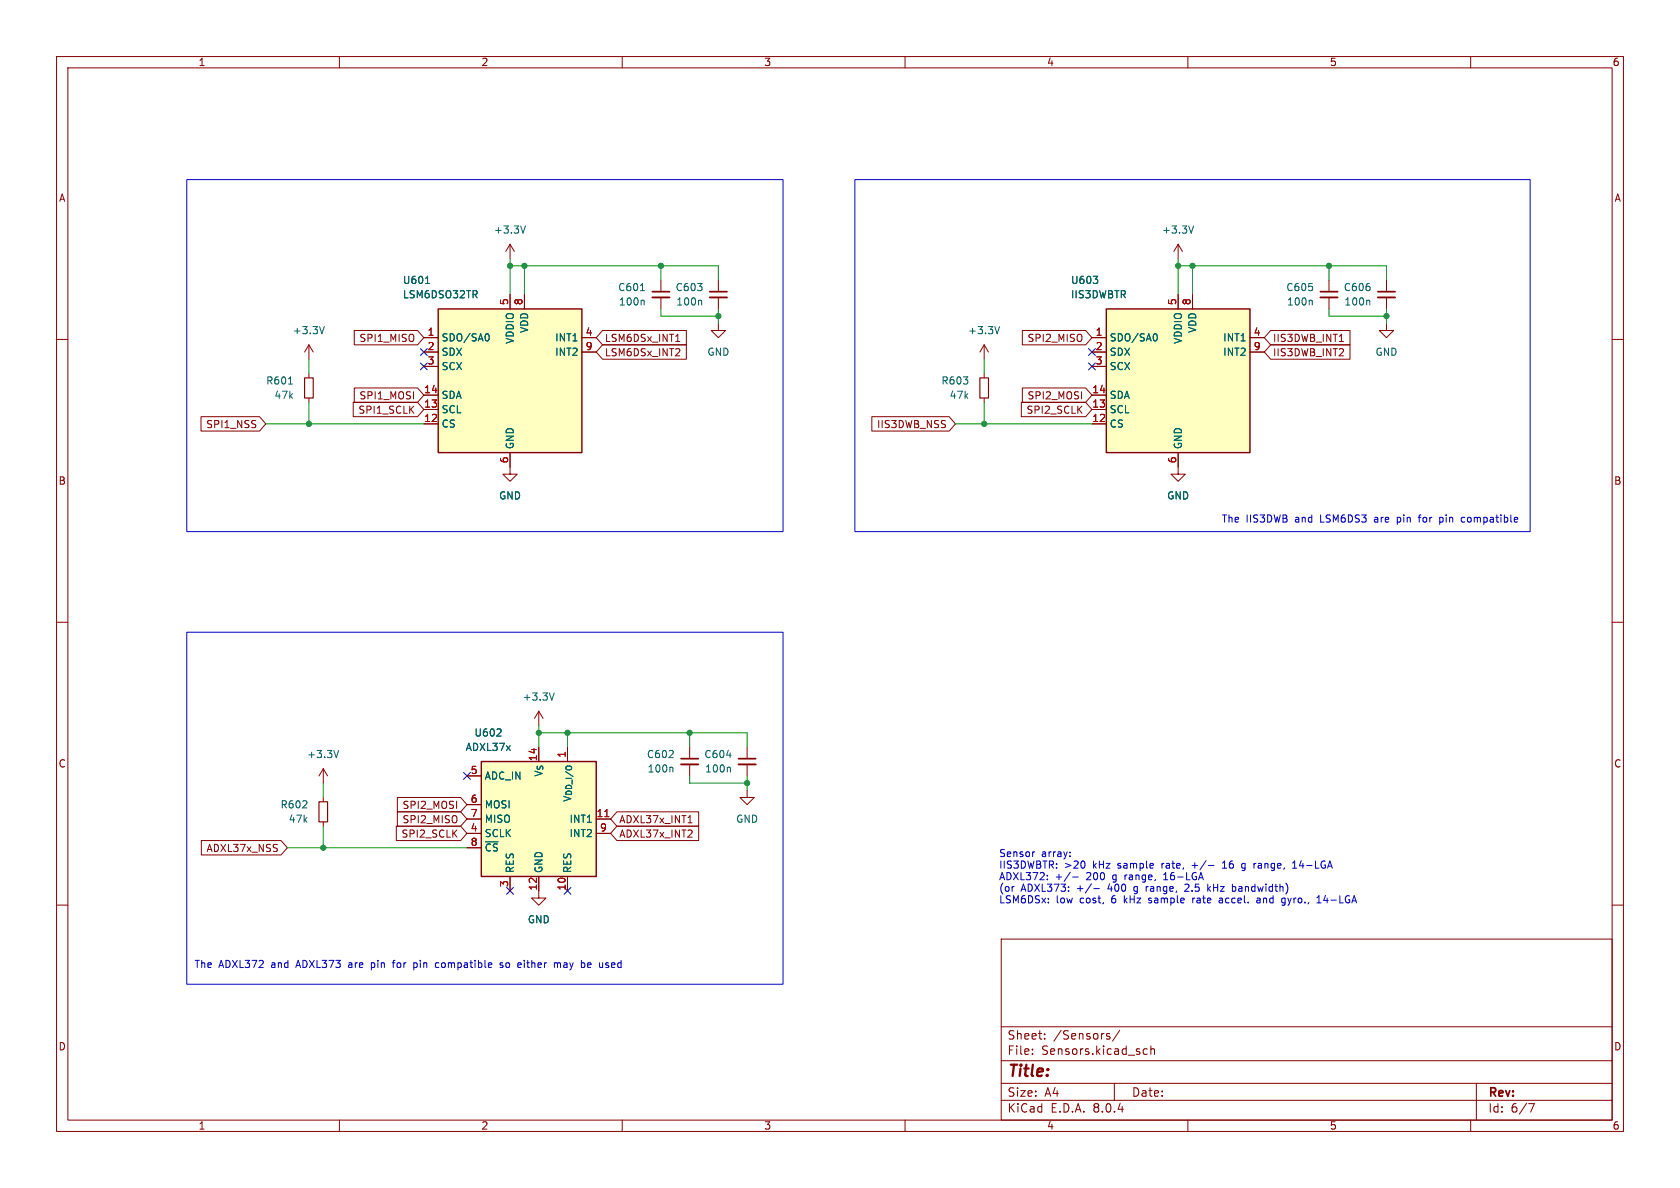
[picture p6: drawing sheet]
(kicad_sch
 (version 20231120)
 (generator "eeschema")
 (generator_version "8.0")
 (paper "A4")
 (lib_symbols
  (symbol "Device:C_Small"
   (pin_numbers hide)
   (pin_names
    (offset 0.254) hide) (exclude_from_sim no) (in_bom yes) (on_board yes)
   (property "Reference" "C" (at 0.254 1.778 0) (effects (font (size 1.27 1.27)) (justify left)))
   (property "Value" "C_Small" (at 0.254 -2.032 0) (effects (font (size 1.27 1.27)) (justify left)))
   (property "Footprint" "" (at 0 0 0) (effects (font (size 1.27 1.27)) (hide yes)))
   (property "Datasheet" "~" (at 0 0 0) (effects (font (size 1.27 1.27)) (hide yes)))
   (property "Description" "Unpolarized capacitor, small symbol" (at 0 0 0) (effects (font (size 1.27 1.27)) (hide yes)))
   (symbol "C_Small_0_1"
    (polyline (pts (xy -1.524 -0.508) (xy 1.524 -0.508)) (stroke (width 0.3302) (type default)) (fill (type none)))
    (polyline (pts (xy -1.524 0.508) (xy 1.524 0.508)) (stroke (width 0.3048) (type default)) (fill (type none))))
   (symbol "C_Small_1_1"
    (pin passive line (at 0 2.54 270) (length 2.032) (name "~" (effects (font (size 1.27 1.27)))) (number "1" (effects (font (size 1.27 1.27)))))
    (pin passive line (at 0 -2.54 90) (length 2.032) (name "~" (effects (font (size 1.27 1.27)))) (number "2" (effects (font (size 1.27 1.27)))))))
  (symbol "Device:R_Small"
   (pin_numbers hide)
   (pin_names
    (offset 0.254) hide) (exclude_from_sim no) (in_bom yes) (on_board yes)
   (property "Reference" "R" (at 0.762 0.508 0) (effects (font (size 1.27 1.27)) (justify left)))
   (property "Value" "R_Small" (at 0.762 -1.016 0) (effects (font (size 1.27 1.27)) (justify left)))
   (property "Footprint" "" (at 0 0 0) (effects (font (size 1.27 1.27)) (hide yes)))
   (property "Datasheet" "~" (at 0 0 0) (effects (font (size 1.27 1.27)) (hide yes)))
   (property "Description" "Resistor, small symbol" (at 0 0 0) (effects (font (size 1.27 1.27)) (hide yes)))
   (symbol "R_Small_0_1"
    (rectangle (start -0.762 1.778) (end 0.762 -1.778) (stroke (width 0.2032) (type default)) (fill (type none))))
   (symbol "R_Small_1_1"
    (pin passive line (at 0 2.54 270) (length 0.762) (name "~" (effects (font (size 1.27 1.27)))) (number "1" (effects (font (size 1.27 1.27)))))
    (pin passive line (at 0 -2.54 90) (length 0.762) (name "~" (effects (font (size 1.27 1.27)))) (number "2" (effects (font (size 1.27 1.27)))))))
  (symbol "Sensor_Motion:ADXL363" (exclude_from_sim no) (in_bom yes) (on_board yes)
   (property "Reference" "U" (at -8.89 11.43 0) (effects (font (size 1.27 1.27))))
   (property "Value" "ADXL363" (at 6.35 11.43 0) (effects (font (size 1.27 1.27)) (justify left)))
   (property "Footprint" "Sensor_Motion:Analog_LGA-16_3.25x3mm_P0.5mm_LayoutBorder3x5y" (at 0 -24.13 0) (effects (font (size 1.27 1.27)) (hide yes)))
   (property "Datasheet" "https://www.analog.com/media/en/technical-documentation/data-sheets/ADXL363.pdf" (at 0 -26.67 0) (effects (font (size 1.27 1.27)) (hide yes)))
   (property "Description" "Micropower 3-Axis Accelerometer, Thermometer, 2/4/8g range, SPI, LGA-16" (at 0 0 0) (effects (font (size 1.27 1.27)) (hide yes)))
   (symbol "ADXL363_0_1"
    (rectangle (start -10.16 10.16) (end 10.16 -10.16) (stroke (width 0.254) (type default)) (fill (type background))))
   (symbol "ADXL363_1_1"
    (pin power_in line (at 5.08 12.7 270) (length 2.54) (name "V_{DD_I/O}" (effects (font (size 1.27 1.27)))) (number "1" (effects (font (size 1.27 1.27)))))
    (pin passive line (at 5.08 -12.7 90) (length 2.54) (name "RES" (effects (font (size 1.27 1.27)))) (number "10" (effects (font (size 1.27 1.27)))))
    (pin output line (at 12.7 0 180) (length 2.54) (name "INT1" (effects (font (size 1.27 1.27)))) (number "11" (effects (font (size 1.27 1.27)))))
    (pin power_in line (at 0 -12.7 90) (length 2.54) (name "GND" (effects (font (size 1.27 1.27)))) (number "12" (effects (font (size 1.27 1.27)))))
    (pin passive line (at 0 -12.7 90) (length 2.54) hide (name "GND" (effects (font (size 1.27 1.27)))) (number "13" (effects (font (size 1.27 1.27)))))
    (pin power_in line (at 0 12.7 270) (length 2.54) (name "V_{S}" (effects (font (size 1.27 1.27)))) (number "14" (effects (font (size 1.27 1.27)))))
    (pin passive line (at 0 -12.7 90) (length 2.54) hide (name "GND" (effects (font (size 1.27 1.27)))) (number "16" (effects (font (size 1.27 1.27)))))
    (pin passive line (at -5.08 -12.7 90) (length 2.54) (name "RES" (effects (font (size 1.27 1.27)))) (number "3" (effects (font (size 1.27 1.27)))))
    (pin input line (at -12.7 -2.54 0) (length 2.54) (name "SCLK" (effects (font (size 1.27 1.27)))) (number "4" (effects (font (size 1.27 1.27)))))
    (pin input line (at -12.7 7.62 0) (length 2.54) (name "ADC_IN" (effects (font (size 1.27 1.27)))) (number "5" (effects (font (size 1.27 1.27)))))
    (pin input line (at -12.7 2.54 0) (length 2.54) (name "MOSI" (effects (font (size 1.27 1.27)))) (number "6" (effects (font (size 1.27 1.27)))))
    (pin output line (at -12.7 0 0) (length 2.54) (name "MISO" (effects (font (size 1.27 1.27)))) (number "7" (effects (font (size 1.27 1.27)))))
    (pin input line (at -12.7 -5.08 0) (length 2.54) (name "~{CS}" (effects (font (size 1.27 1.27)))) (number "8" (effects (font (size 1.27 1.27)))))
    (pin output line (at 12.7 -2.54 180) (length 2.54) (name "INT2" (effects (font (size 1.27 1.27)))) (number "9" (effects (font (size 1.27 1.27)))))))
  (symbol "Sensor_Motion:LSM6DS3" (exclude_from_sim no) (in_bom yes) (on_board yes)
   (property "Reference" "U" (at -11.43 15.24 0) (effects (font (size 1.27 1.27)) (justify left)))
   (property "Value" "LSM6DS3" (at -11.43 12.7 0) (effects (font (size 1.27 1.27)) (justify left bottom)))
   (property "Footprint" "Package_LGA:LGA-14_3x2.5mm_P0.5mm_LayoutBorder3x4y" (at -10.16 -17.78 0) (effects (font (size 1.27 1.27)) (justify left) (hide yes)))
   (property "Datasheet" "https://www.st.com/resource/en/datasheet/lsm6ds3tr-c.pdf" (at 2.54 -16.51 0) (effects (font (size 1.27 1.27)) (hide yes)))
   (property "Description" "I2C/SPI, iNEMO inertial module: always-on 3D accelerometer and 3D gyroscope" (at 0 0 0) (effects (font (size 1.27 1.27)) (hide yes)))
   (symbol "LSM6DS3_0_1"
    (rectangle (start -12.7 12.7) (end 12.7 -12.7) (stroke (width 0.254) (type default)) (fill (type background))))
   (symbol "LSM6DS3_1_1"
    (pin bidirectional line (at -15.24 7.62 0) (length 2.54) (name "SDO/SA0" (effects (font (size 1.27 1.27)))) (number "1" (effects (font (size 1.27 1.27)))))
    (pin no_connect line (at 12.7 -5.08 180) (length 3.81) hide (name "NC" (effects (font (size 1.27 1.27)))) (number "10" (effects (font (size 1.27 1.27)))))
    (pin no_connect line (at 12.7 -2.54 180) (length 3.81) hide (name "NC" (effects (font (size 1.27 1.27)))) (number "11" (effects (font (size 1.27 1.27)))))
    (pin input line (at -15.24 -7.62 0) (length 2.54) (name "CS" (effects (font (size 1.27 1.27)))) (number "12" (effects (font (size 1.27 1.27)))))
    (pin input line (at -15.24 -5.08 0) (length 2.54) (name "SCL" (effects (font (size 1.27 1.27)))) (number "13" (effects (font (size 1.27 1.27)))))
    (pin bidirectional line (at -15.24 -2.54 0) (length 2.54) (name "SDA" (effects (font (size 1.27 1.27)))) (number "14" (effects (font (size 1.27 1.27)))))
    (pin bidirectional line (at -15.24 5.08 0) (length 2.54) (name "SDX" (effects (font (size 1.27 1.27)))) (number "2" (effects (font (size 1.27 1.27)))))
    (pin input line (at -15.24 2.54 0) (length 2.54) (name "SCX" (effects (font (size 1.27 1.27)))) (number "3" (effects (font (size 1.27 1.27)))))
    (pin output line (at 15.24 7.62 180) (length 2.54) (name "INT1" (effects (font (size 1.27 1.27)))) (number "4" (effects (font (size 1.27 1.27)))))
    (pin power_in line (at 0 15.24 270) (length 2.54) (name "VDDIO" (effects (font (size 1.27 1.27)))) (number "5" (effects (font (size 1.27 1.27)))))
    (pin power_in line (at 0 -15.24 90) (length 2.54) (name "GND" (effects (font (size 1.27 1.27)))) (number "6" (effects (font (size 1.27 1.27)))))
    (pin passive line (at 0 -15.24 90) (length 2.54) hide (name "GND" (effects (font (size 1.27 1.27)))) (number "7" (effects (font (size 1.27 1.27)))))
    (pin power_in line (at 2.54 15.24 270) (length 2.54) (name "VDD" (effects (font (size 1.27 1.27)))) (number "8" (effects (font (size 1.27 1.27)))))
    (pin output line (at 15.24 5.08 180) (length 2.54) (name "INT2" (effects (font (size 1.27 1.27)))) (number "9" (effects (font (size 1.27 1.27)))))))
  (symbol "power:+3.3V"
   (power)
   (pin_names
    (offset 0)) (exclude_from_sim no) (in_bom yes) (on_board yes)
   (property "Reference" "#PWR" (at 0 -3.81 0) (effects (font (size 1.27 1.27)) (hide yes)))
   (property "Value" "+3.3V" (at 0 3.556 0) (effects (font (size 1.27 1.27))))
   (property "Footprint" "" (at 0 0 0) (effects (font (size 1.27 1.27)) (hide yes)))
   (property "Datasheet" "" (at 0 0 0) (effects (font (size 1.27 1.27)) (hide yes)))
   (property "Description" "Power symbol creates a global label with name \"+3.3V\"" (at 0 0 0) (effects (font (size 1.27 1.27)) (hide yes)))
   (symbol "+3.3V_0_1"
    (polyline (pts (xy -0.762 1.27) (xy 0 2.54)) (stroke (width 0) (type default)) (fill (type none)))
    (polyline (pts (xy 0 0) (xy 0 2.54)) (stroke (width 0) (type default)) (fill (type none)))
    (polyline (pts (xy 0 2.54) (xy 0.762 1.27)) (stroke (width 0) (type default)) (fill (type none))))
   (symbol "+3.3V_1_1"
    (pin power_in line (at 0 0 90) (length 0) hide (name "+3.3V" (effects (font (size 1.27 1.27)))) (number "1" (effects (font (size 1.27 1.27)))))))
  (symbol "power:GND"
   (power)
   (pin_names
    (offset 0)) (exclude_from_sim no) (in_bom yes) (on_board yes)
   (property "Reference" "#PWR" (at 0 -6.35 0) (effects (font (size 1.27 1.27)) (hide yes)))
   (property "Value" "GND" (at 0 -3.81 0) (effects (font (size 1.27 1.27))))
   (property "Footprint" "" (at 0 0 0) (effects (font (size 1.27 1.27)) (hide yes)))
   (property "Datasheet" "" (at 0 0 0) (effects (font (size 1.27 1.27)) (hide yes)))
   (property "Description" "Power symbol creates a global label with name \"GND\" , ground" (at 0 0 0) (effects (font (size 1.27 1.27)) (hide yes)))
   (symbol "GND_0_1"
    (polyline (pts (xy 0 0) (xy 0 -1.27) (xy 1.27 -1.27) (xy 0 -2.54) (xy -1.27 -1.27) (xy 0 -1.27)) (stroke (width 0) (type default)) (fill (type none))))
   (symbol "GND_1_1"
    (pin power_in line (at 0 0 270) (length 0) hide (name "GND" (effects (font (size 1.27 1.27)))) (number "1" (effects (font (size 1.27 1.27))))))))
 (junction
  (at 95.25 129.54)
  (diameter 0)
  (color 0 0 0 0))
 (junction
  (at 121.92 129.54)
  (diameter 0)
  (color 0 0 0 0))
 (junction
  (at 54.61 74.93)
  (diameter 0)
  (color 0 0 0 0))
 (junction
  (at 100.33 129.54)
  (diameter 0)
  (color 0 0 0 0))
 (junction
  (at 127 55.88)
  (diameter 0)
  (color 0 0 0 0))
 (junction
  (at 173.99 74.93)
  (diameter 0)
  (color 0 0 0 0))
 (junction
  (at 116.84 46.99)
  (diameter 0)
  (color 0 0 0 0))
 (junction
  (at 245.11 55.88)
  (diameter 0)
  (color 0 0 0 0))
 (junction
  (at 132.08 138.43)
  (diameter 0)
  (color 0 0 0 0))
 (junction
  (at 57.15 149.86)
  (diameter 0)
  (color 0 0 0 0))
 (junction
  (at 208.28 46.99)
  (diameter 0)
  (color 0 0 0 0))
 (junction
  (at 234.95 46.99)
  (diameter 0)
  (color 0 0 0 0))
 (junction
  (at 90.17 46.99)
  (diameter 0)
  (color 0 0 0 0))
 (junction
  (at 210.82 46.99)
  (diameter 0)
  (color 0 0 0 0))
 (junction
  (at 92.71 46.99)
  (diameter 0)
  (color 0 0 0 0))
 (no_connect
  (at 74.93 62.23))
 (no_connect
  (at 193.04 64.77))
 (no_connect
  (at 74.93 64.77))
 (no_connect
  (at 82.55 137.16))
 (no_connect
  (at 193.04 62.23))
 (no_connect
  (at 100.33 157.48))
 (no_connect
  (at 90.17 157.48))
 (wire
  (pts (xy 208.28 45.72) (xy 208.28 46.99))
  (stroke (width 0) (type default)))
 (wire
  (pts (xy 95.25 129.54) (xy 100.33 129.54))
  (stroke (width 0) (type default)))
 (wire
  (pts (xy 95.25 128.27) (xy 95.25 129.54))
  (stroke (width 0) (type default)))
 (wire
  (pts (xy 116.84 54.61) (xy 116.84 55.88))
  (stroke (width 0) (type default)))
 (wire
  (pts (xy 121.92 129.54) (xy 121.92 132.08))
  (stroke (width 0) (type default)))
 (wire
  (pts (xy 100.33 129.54) (xy 100.33 132.08))
  (stroke (width 0) (type default)))
 (wire
  (pts (xy 132.08 138.43) (xy 132.08 139.7))
  (stroke (width 0) (type default)))
 (wire
  (pts (xy 54.61 71.12) (xy 54.61 74.93))
  (stroke (width 0) (type default)))
 (wire
  (pts (xy 132.08 137.16) (xy 132.08 138.43))
  (stroke (width 0) (type default)))
 (wire
  (pts (xy 234.95 46.99) (xy 245.11 46.99))
  (stroke (width 0) (type default)))
 (wire
  (pts (xy 121.92 137.16) (xy 121.92 138.43))
  (stroke (width 0) (type default)))
 (wire
  (pts (xy 127 54.61) (xy 127 55.88))
  (stroke (width 0) (type default)))
 (wire
  (pts (xy 121.92 129.54) (xy 132.08 129.54))
  (stroke (width 0) (type default)))
 (wire
  (pts (xy 208.28 46.99) (xy 208.28 52.07))
  (stroke (width 0) (type default)))
 (wire
  (pts (xy 50.8 149.86) (xy 57.15 149.86))
  (stroke (width 0) (type default)))
 (wire
  (pts (xy 210.82 46.99) (xy 208.28 46.99))
  (stroke (width 0) (type default)))
 (wire
  (pts (xy 116.84 55.88) (xy 127 55.88))
  (stroke (width 0) (type default)))
 (wire
  (pts (xy 210.82 52.07) (xy 210.82 46.99))
  (stroke (width 0) (type default)))
 (wire
  (pts (xy 116.84 46.99) (xy 127 46.99))
  (stroke (width 0) (type default)))
 (wire
  (pts (xy 90.17 45.72) (xy 90.17 46.99))
  (stroke (width 0) (type default)))
 (wire
  (pts (xy 127 46.99) (xy 127 49.53))
  (stroke (width 0) (type default)))
 (wire
  (pts (xy 57.15 146.05) (xy 57.15 149.86))
  (stroke (width 0) (type default)))
 (wire
  (pts (xy 95.25 129.54) (xy 95.25 132.08))
  (stroke (width 0) (type default)))
 (wire
  (pts (xy 46.99 74.93) (xy 54.61 74.93))
  (stroke (width 0) (type default)))
 (wire
  (pts (xy 54.61 74.93) (xy 74.93 74.93))
  (stroke (width 0) (type default)))
 (wire
  (pts (xy 210.82 46.99) (xy 234.95 46.99))
  (stroke (width 0) (type default)))
 (wire
  (pts (xy 127 55.88) (xy 127 57.15))
  (stroke (width 0) (type default)))
 (wire
  (pts (xy 54.61 63.5) (xy 54.61 66.04))
  (stroke (width 0) (type default)))
 (wire
  (pts (xy 92.71 52.07) (xy 92.71 46.99))
  (stroke (width 0) (type default)))
 (wire
  (pts (xy 132.08 129.54) (xy 132.08 132.08))
  (stroke (width 0) (type default)))
 (wire
  (pts (xy 57.15 149.86) (xy 82.55 149.86))
  (stroke (width 0) (type default)))
 (wire
  (pts (xy 173.99 63.5) (xy 173.99 66.04))
  (stroke (width 0) (type default)))
 (wire
  (pts (xy 245.11 54.61) (xy 245.11 55.88))
  (stroke (width 0) (type default)))
 (wire
  (pts (xy 234.95 46.99) (xy 234.95 49.53))
  (stroke (width 0) (type default)))
 (wire
  (pts (xy 234.95 55.88) (xy 245.11 55.88))
  (stroke (width 0) (type default)))
 (wire
  (pts (xy 90.17 46.99) (xy 90.17 52.07))
  (stroke (width 0) (type default)))
 (wire
  (pts (xy 168.91 74.93) (xy 173.99 74.93))
  (stroke (width 0) (type default)))
 (wire
  (pts (xy 245.11 55.88) (xy 245.11 57.15))
  (stroke (width 0) (type default)))
 (wire
  (pts (xy 245.11 46.99) (xy 245.11 49.53))
  (stroke (width 0) (type default)))
 (wire
  (pts (xy 173.99 71.12) (xy 173.99 74.93))
  (stroke (width 0) (type default)))
 (wire
  (pts (xy 100.33 129.54) (xy 121.92 129.54))
  (stroke (width 0) (type default)))
 (wire
  (pts (xy 173.99 74.93) (xy 193.04 74.93))
  (stroke (width 0) (type default)))
 (wire
  (pts (xy 121.92 138.43) (xy 132.08 138.43))
  (stroke (width 0) (type default)))
 (wire
  (pts (xy 234.95 54.61) (xy 234.95 55.88))
  (stroke (width 0) (type default)))
 (wire
  (pts (xy 92.71 46.99) (xy 90.17 46.99))
  (stroke (width 0) (type default)))
 (wire
  (pts (xy 92.71 46.99) (xy 116.84 46.99))
  (stroke (width 0) (type default)))
 (wire
  (pts (xy 57.15 138.43) (xy 57.15 140.97))
  (stroke (width 0) (type default)))
 (wire
  (pts (xy 116.84 46.99) (xy 116.84 49.53))
  (stroke (width 0) (type default)))
 (rectangle
  (start 151.13 31.75)
  (end 270.51 93.98)
  (stroke (width 0) (type default))
  (fill (type none)))
 (rectangle
  (start 33.02 111.76)
  (end 138.43 173.99)
  (stroke (width 0) (type default))
  (fill (type none)))
 (rectangle
  (start 33.02 31.75)
  (end 138.43 93.98)
  (stroke (width 0) (type default))
  (fill (type none)))
 (text "The IIS3DWB and LSM6DS3 are pin for pin compatible"
  (exclude_from_sim no)
  (at 215.9 92.71 0)
  (effects (font (size 1.27 1.27)) (justify left bottom)))
 (text "The ADXL372 and ADXL373 are pin for pin compatible so either may be used"
  (exclude_from_sim no)
  (at 34.29 171.45 0)
  (effects (font (size 1.27 1.27)) (justify left bottom)))
 (text "Sensor array:\nIIS3DWBTR: >20 kHz sample rate, +/- 16 g range, 14-LGA\nADXL372: +/- 200 g range, 16-LGA\n(or ADXL373: +/- 400 g range, 2.5 kHz bandwidth)\nLSM6DSx: low cost, 6 kHz sample rate accel. and gyro., 14-LGA"
  (exclude_from_sim no)
  (at 176.53 160.02 0)
  (effects (font (size 1.27 1.27)) (justify left bottom)))
 (global_label "SPI2_MISO"
  (shape input)
  (at 193.04 59.69 180)
  (fields_autoplaced yes)
  (effects (font (size 1.27 1.27)) (justify right))
  (property "Intersheetrefs" "${INTERSHEET_REFS}" (at 180.1972 59.69 0) (effects (font (size 1.27 1.27)) (justify right) (hide yes))))
 (global_label "SPI2_MOSI"
  (shape input)
  (at 82.55 142.24 180)
  (fields_autoplaced yes)
  (effects (font (size 1.27 1.27)) (justify right))
  (property "Intersheetrefs" "${INTERSHEET_REFS}" (at 69.7072 142.24 0) (effects (font (size 1.27 1.27)) (justify right) (hide yes))))
 (global_label "SPI2_SCLK"
  (shape input)
  (at 193.04 72.39 180)
  (fields_autoplaced yes)
  (effects (font (size 1.27 1.27)) (justify right))
  (property "Intersheetrefs" "${INTERSHEET_REFS}" (at 180.0158 72.39 0) (effects (font (size 1.27 1.27)) (justify right) (hide yes))))
 (global_label "IIS3DWB_NSS"
  (shape input)
  (at 168.91 74.93 180)
  (fields_autoplaced yes)
  (effects (font (size 1.27 1.27)) (justify right))
  (property "Intersheetrefs" "${INTERSHEET_REFS}" (at 153.5877 74.93 0) (effects (font (size 1.27 1.27)) (justify right) (hide yes))))
 (global_label "SPI1_SCLK"
  (shape input)
  (at 74.93 72.39 180)
  (fields_autoplaced yes)
  (effects (font (size 1.27 1.27)) (justify right))
  (property "Intersheetrefs" "${INTERSHEET_REFS}" (at 61.9058 72.39 0) (effects (font (size 1.27 1.27)) (justify right) (hide yes))))
 (global_label "ADXL37x_INT2"
  (shape input)
  (at 107.95 147.32 0)
  (fields_autoplaced yes)
  (effects (font (size 1.27 1.27)) (justify left))
  (property "Intersheetrefs" "${INTERSHEET_REFS}" (at 124.0585 147.32 0) (effects (font (size 1.27 1.27)) (justify left) (hide yes))))
 (global_label "SPI1_MISO"
  (shape input)
  (at 74.93 59.69 180)
  (fields_autoplaced yes)
  (effects (font (size 1.27 1.27)) (justify right))
  (property "Intersheetrefs" "${INTERSHEET_REFS}" (at 62.0872 59.69 0) (effects (font (size 1.27 1.27)) (justify right) (hide yes))))
 (global_label "SPI2_MOSI"
  (shape input)
  (at 193.04 69.85 180)
  (fields_autoplaced yes)
  (effects (font (size 1.27 1.27)) (justify right))
  (property "Intersheetrefs" "${INTERSHEET_REFS}" (at 180.1972 69.85 0) (effects (font (size 1.27 1.27)) (justify right) (hide yes))))
 (global_label "LSM6DSx_INT1"
  (shape input)
  (at 105.41 59.69 0)
  (fields_autoplaced yes)
  (effects (font (size 1.27 1.27)) (justify left))
  (property "Intersheetrefs" "${INTERSHEET_REFS}" (at 121.8813 59.69 0) (effects (font (size 1.27 1.27)) (justify left) (hide yes))))
 (global_label "SPI1_MOSI"
  (shape input)
  (at 74.93 69.85 180)
  (fields_autoplaced yes)
  (effects (font (size 1.27 1.27)) (justify right))
  (property "Intersheetrefs" "${INTERSHEET_REFS}" (at 62.0872 69.85 0) (effects (font (size 1.27 1.27)) (justify right) (hide yes))))
 (global_label "LSM6DSx_INT2"
  (shape input)
  (at 105.41 62.23 0)
  (fields_autoplaced yes)
  (effects (font (size 1.27 1.27)) (justify left))
  (property "Intersheetrefs" "${INTERSHEET_REFS}" (at 121.8813 62.23 0) (effects (font (size 1.27 1.27)) (justify left) (hide yes))))
 (global_label "SPI1_NSS"
  (shape input)
  (at 46.99 74.93 180)
  (fields_autoplaced yes)
  (effects (font (size 1.27 1.27)) (justify right))
  (property "Intersheetrefs" "${INTERSHEET_REFS}" (at 34.9939 74.93 0) (effects (font (size 1.27 1.27)) (justify right) (hide yes))))
 (global_label "ADXL37x_NSS"
  (shape input)
  (at 50.8 149.86 180)
  (fields_autoplaced yes)
  (effects (font (size 1.27 1.27)) (justify right))
  (property "Intersheetrefs" "${INTERSHEET_REFS}" (at 35.0544 149.86 0) (effects (font (size 1.27 1.27)) (justify right) (hide yes))))
 (global_label "IIS3DWB_INT2"
  (shape input)
  (at 223.52 62.23 0)
  (fields_autoplaced yes)
  (effects (font (size 1.27 1.27)) (justify left))
  (property "Intersheetrefs" "${INTERSHEET_REFS}" (at 239.2052 62.23 0) (effects (font (size 1.27 1.27)) (justify left) (hide yes))))
 (global_label "ADXL37x_INT1"
  (shape input)
  (at 107.95 144.78 0)
  (fields_autoplaced yes)
  (effects (font (size 1.27 1.27)) (justify left))
  (property "Intersheetrefs" "${INTERSHEET_REFS}" (at 124.0585 144.78 0) (effects (font (size 1.27 1.27)) (justify left) (hide yes))))
 (global_label "SPI2_MISO"
  (shape input)
  (at 82.55 144.78 180)
  (fields_autoplaced yes)
  (effects (font (size 1.27 1.27)) (justify right))
  (property "Intersheetrefs" "${INTERSHEET_REFS}" (at 69.7072 144.78 0) (effects (font (size 1.27 1.27)) (justify right) (hide yes))))
 (global_label "IIS3DWB_INT1"
  (shape input)
  (at 223.52 59.69 0)
  (fields_autoplaced yes)
  (effects (font (size 1.27 1.27)) (justify left))
  (property "Intersheetrefs" "${INTERSHEET_REFS}" (at 239.2052 59.69 0) (effects (font (size 1.27 1.27)) (justify left) (hide yes))))
 (global_label "SPI2_SCLK"
  (shape input)
  (at 82.55 147.32 180)
  (fields_autoplaced yes)
  (effects (font (size 1.27 1.27)) (justify right))
  (property "Intersheetrefs" "${INTERSHEET_REFS}" (at 69.5258 147.32 0) (effects (font (size 1.27 1.27)) (justify right) (hide yes))))
 (symbol
  (lib_id "power:+3.3V")
  (at 54.61 63.5 0)
  (unit 1)
  (exclude_from_sim no)
  (in_bom yes)
  (on_board yes)
  (dnp no)
  (fields_autoplaced yes)
  (property "Reference" "#PWR040" (at 54.61 67.31 0) (effects (font (size 1.27 1.27)) (hide yes)))
  (property "Value" "+3.3V" (at 54.61 58.42 0) (effects (font (size 1.27 1.27))))
  (property "Footprint" "" (at 54.61 63.5 0) (effects (font (size 1.27 1.27)) (hide yes)))
  (property "Datasheet" "" (at 54.61 63.5 0) (effects (font (size 1.27 1.27)) (hide yes)))
  (property "Description" "" (at 54.61 63.5 0) (effects (font (size 1.27 1.27)) (hide yes)))
  (pin "1")
  (instances (project "CloverIMU_REV2" (path "" (reference "#PWR040") (unit 1)) (path "" (reference "#PWR0601") (unit 1)))))
 (symbol
  (lib_id "power:GND")
  (at 127 57.15 0)
  (unit 1)
  (exclude_from_sim no)
  (in_bom yes)
  (on_board yes)
  (dnp no)
  (fields_autoplaced yes)
  (property "Reference" "#PWR041" (at 127 63.5 0) (effects (font (size 1.27 1.27)) (hide yes)))
  (property "Value" "GND" (at 127 62.23 0) (effects (font (size 1.27 1.27))))
  (property "Footprint" "" (at 127 57.15 0) (effects (font (size 1.27 1.27)) (hide yes)))
  (property "Datasheet" "" (at 127 57.15 0) (effects (font (size 1.27 1.27)) (hide yes)))
  (property "Description" "" (at 127 57.15 0) (effects (font (size 1.27 1.27)) (hide yes)))
  (pin "1")
  (instances (project "CloverIMU_REV2" (path "" (reference "#PWR041") (unit 1)) (path "" (reference "#PWR0607") (unit 1)))))
 (symbol
  (lib_id "Device:C_Small")
  (at 234.95 52.07 0)
  (mirror y)
  (unit 1)
  (exclude_from_sim no)
  (in_bom yes)
  (on_board yes)
  (dnp no)
  (property "Reference" "C?" (at 232.41 50.8 0) (effects (font (size 1.27 1.27)) (justify left)))
  (property "Value" "100n" (at 232.41 53.34 0) (effects (font (size 1.27 1.27)) (justify left)))
  (property "Footprint" "Capacitor_SMD:C_0402_1005Metric" (at 234.95 52.07 0) (effects (font (size 1.27 1.27)) (hide yes)))
  (property "Datasheet" "~" (at 234.95 52.07 0) (effects (font (size 1.27 1.27)) (hide yes)))
  (property "Description" "" (at 234.95 52.07 0) (effects (font (size 1.27 1.27)) (hide yes)))
  (property "LCSC" "C1525" (at 234.95 52.07 0) (effects (font (size 1.27 1.27)) (hide yes)))
  (pin "1")
  (pin "2")
  (instances (project "CloverIMU_REV2" (path "" (reference "C?") (unit 1)) (path "" (reference "C605") (unit 1)))))
 (symbol
  (lib_id "Device:C_Small")
  (at 127 52.07 0)
  (mirror y)
  (unit 1)
  (exclude_from_sim no)
  (in_bom yes)
  (on_board yes)
  (dnp no)
  (property "Reference" "C?" (at 124.46 50.8 0) (effects (font (size 1.27 1.27)) (justify left)))
  (property "Value" "100n" (at 124.46 53.34 0) (effects (font (size 1.27 1.27)) (justify left)))
  (property "Footprint" "Capacitor_SMD:C_0402_1005Metric" (at 127 52.07 0) (effects (font (size 1.27 1.27)) (hide yes)))
  (property "Datasheet" "~" (at 127 52.07 0) (effects (font (size 1.27 1.27)) (hide yes)))
  (property "Description" "" (at 127 52.07 0) (effects (font (size 1.27 1.27)) (hide yes)))
  (property "LCSC" "C1525" (at 127 52.07 0) (effects (font (size 1.27 1.27)) (hide yes)))
  (pin "1")
  (pin "2")
  (instances (project "CloverIMU_REV2" (path "" (reference "C?") (unit 1)) (path "" (reference "C603") (unit 1)))))
 (symbol
  (lib_id "power:GND")
  (at 132.08 139.7 0)
  (unit 1)
  (exclude_from_sim no)
  (in_bom yes)
  (on_board yes)
  (dnp no)
  (fields_autoplaced yes)
  (property "Reference" "#PWR0608" (at 132.08 146.05 0) (effects (font (size 1.27 1.27)) (hide yes)))
  (property "Value" "GND" (at 132.08 144.78 0) (effects (font (size 1.27 1.27))))
  (property "Footprint" "" (at 132.08 139.7 0) (effects (font (size 1.27 1.27)) (hide yes)))
  (property "Datasheet" "" (at 132.08 139.7 0) (effects (font (size 1.27 1.27)) (hide yes)))
  (property "Description" "" (at 132.08 139.7 0) (effects (font (size 1.27 1.27)) (hide yes)))
  (pin "1")
  (instances (project "CloverIMU_REV2" (path "" (reference "#PWR0608") (unit 1)))))
 (symbol
  (lib_id "Device:C_Small")
  (at 132.08 134.62 0)
  (mirror y)
  (unit 1)
  (exclude_from_sim no)
  (in_bom yes)
  (on_board yes)
  (dnp no)
  (property "Reference" "C?" (at 129.54 133.35 0) (effects (font (size 1.27 1.27)) (justify left)))
  (property "Value" "100n" (at 129.54 135.89 0) (effects (font (size 1.27 1.27)) (justify left)))
  (property "Footprint" "Capacitor_SMD:C_0402_1005Metric" (at 132.08 134.62 0) (effects (font (size 1.27 1.27)) (hide yes)))
  (property "Datasheet" "~" (at 132.08 134.62 0) (effects (font (size 1.27 1.27)) (hide yes)))
  (property "Description" "" (at 132.08 134.62 0) (effects (font (size 1.27 1.27)) (hide yes)))
  (property "LCSC" "C1525" (at 132.08 134.62 0) (effects (font (size 1.27 1.27)) (hide yes)))
  (pin "1")
  (pin "2")
  (instances (project "CloverIMU_REV2" (path "" (reference "C?") (unit 1)) (path "" (reference "C604") (unit 1)))))
 (symbol
  (lib_id "Sensor_Motion:ADXL363")
  (at 95.25 144.78 0)
  (unit 1)
  (exclude_from_sim no)
  (in_bom yes)
  (on_board yes)
  (dnp no)
  (property "Reference" "U602" (at 86.36 129.54 0) (effects (font (size 1.27 1.27))))
  (property "Value" "ADXL37x" (at 86.36 132.08 0) (effects (font (size 1.27 1.27))))
  (property "Footprint" "Sensor_Motion:Analog_LGA-16_3.25x3mm_P0.5mm_LayoutBorder3x5y" (at 95.25 168.91 0) (effects (font (size 1.27 1.27)) (hide yes)))
  (property "Datasheet" "https://wmsc.lcsc.com/wmsc/upload/file/pdf/v2/lcsc/2403031300_Analog-Devices-ADXL373BCCZ-RL7_C3216386.pdf" (at 95.25 171.45 0) (effects (font (size 1.27 1.27)) (hide yes)))
  (property "Description" "" (at 95.25 144.78 0) (effects (font (size 1.27 1.27)) (hide yes)))
  (property "LCSC" "C3216386" (at 95.25 144.78 0) (effects (font (size 1.27 1.27)) (hide yes)))
  (pin "1")
  (pin "10")
  (pin "11")
  (pin "12")
  (pin "13")
  (pin "14")
  (pin "16")
  (pin "3")
  (pin "4")
  (pin "5")
  (pin "6")
  (pin "7")
  (pin "8")
  (pin "9")
  (instances (project "CloverIMU_REV2" (path "" (reference "U602") (unit 1)))))
 (symbol
  (lib_id "Sensor_Motion:LSM6DS3")
  (at 90.17 67.31 0)
  (unit 1)
  (exclude_from_sim no)
  (in_bom yes)
  (on_board yes)
  (dnp no)
  (property "Reference" "U?" (at 71.12 49.53 0) (effects (font (size 1.27 1.27)) (justify left)))
  (property "Value" "LSM6DSO32TR" (at 71.12 52.07 0) (effects (font (size 1.27 1.27)) (justify left)))
  (property "Footprint" "Package_LGA:LGA-14_3x2.5mm_P0.5mm_LayoutBorder3x4y" (at 80.01 85.09 0) (effects (font (size 1.27 1.27)) (justify left) (hide yes)))
  (property "Datasheet" "https://www.st.com/resource/en/datasheet/lsm6ds3tr-c.pdf" (at 92.71 83.82 0) (effects (font (size 1.27 1.27)) (hide yes)))
  (property "Description" "" (at 90.17 67.31 0) (effects (font (size 1.27 1.27)) (hide yes)))
  (property "LCSC" "C1864162" (at 90.17 67.31 0) (effects (font (size 1.27 1.27)) (hide yes)))
  (pin "1")
  (pin "10")
  (pin "11")
  (pin "12")
  (pin "13")
  (pin "14")
  (pin "2")
  (pin "3")
  (pin "4")
  (pin "5")
  (pin "6")
  (pin "7")
  (pin "8")
  (pin "9")
  (instances (project "CloverIMU_REV2" (path "" (reference "U?") (unit 1)) (path "" (reference "U601") (unit 1)))))
 (symbol
  (lib_id "Device:C_Small")
  (at 245.11 52.07 0)
  (mirror y)
  (unit 1)
  (exclude_from_sim no)
  (in_bom yes)
  (on_board yes)
  (dnp no)
  (property "Reference" "C?" (at 242.57 50.8 0) (effects (font (size 1.27 1.27)) (justify left)))
  (property "Value" "100n" (at 242.57 53.34 0) (effects (font (size 1.27 1.27)) (justify left)))
  (property "Footprint" "Capacitor_SMD:C_0402_1005Metric" (at 245.11 52.07 0) (effects (font (size 1.27 1.27)) (hide yes)))
  (property "Datasheet" "~" (at 245.11 52.07 0) (effects (font (size 1.27 1.27)) (hide yes)))
  (property "Description" "" (at 245.11 52.07 0) (effects (font (size 1.27 1.27)) (hide yes)))
  (property "LCSC" "C1525" (at 245.11 52.07 0) (effects (font (size 1.27 1.27)) (hide yes)))
  (pin "1")
  (pin "2")
  (instances (project "CloverIMU_REV2" (path "" (reference "C?") (unit 1)) (path "" (reference "C606") (unit 1)))))
 (symbol
  (lib_id "power:+3.3V")
  (at 208.28 45.72 0)
  (unit 1)
  (exclude_from_sim no)
  (in_bom yes)
  (on_board yes)
  (dnp no)
  (fields_autoplaced yes)
  (property "Reference" "#PWR040" (at 208.28 49.53 0) (effects (font (size 1.27 1.27)) (hide yes)))
  (property "Value" "+3.3V" (at 208.28 40.64 0) (effects (font (size 1.27 1.27))))
  (property "Footprint" "" (at 208.28 45.72 0) (effects (font (size 1.27 1.27)) (hide yes)))
  (property "Datasheet" "" (at 208.28 45.72 0) (effects (font (size 1.27 1.27)) (hide yes)))
  (property "Description" "" (at 208.28 45.72 0) (effects (font (size 1.27 1.27)) (hide yes)))
  (pin "1")
  (instances (project "CloverIMU_REV2" (path "" (reference "#PWR040") (unit 1)) (path "" (reference "#PWR0610") (unit 1)))))
 (symbol
  (lib_id "power:GND")
  (at 90.17 82.55 0)
  (unit 1)
  (exclude_from_sim no)
  (in_bom yes)
  (on_board yes)
  (dnp no)
  (fields_autoplaced yes)
  (property "Reference" "#PWR039" (at 90.17 88.9 0) (effects (font (size 1.27 1.27)) (hide yes)))
  (property "Value" "GND" (at 90.17 87.63 0) (effects (font (size 1.27 1.27))))
  (property "Footprint" "" (at 90.17 82.55 0) (effects (font (size 1.27 1.27)) (hide yes)))
  (property "Datasheet" "" (at 90.17 82.55 0) (effects (font (size 1.27 1.27)) (hide yes)))
  (property "Description" "" (at 90.17 82.55 0) (effects (font (size 1.27 1.27)) (hide yes)))
  (pin "1")
  (instances (project "CloverIMU_REV2" (path "" (reference "#PWR039") (unit 1)) (path "" (reference "#PWR0604") (unit 1)))))
 (symbol
  (lib_id "power:+3.3V")
  (at 173.99 63.5 0)
  (unit 1)
  (exclude_from_sim no)
  (in_bom yes)
  (on_board yes)
  (dnp no)
  (fields_autoplaced yes)
  (property "Reference" "#PWR040" (at 173.99 67.31 0) (effects (font (size 1.27 1.27)) (hide yes)))
  (property "Value" "+3.3V" (at 173.99 58.42 0) (effects (font (size 1.27 1.27))))
  (property "Footprint" "" (at 173.99 63.5 0) (effects (font (size 1.27 1.27)) (hide yes)))
  (property "Datasheet" "" (at 173.99 63.5 0) (effects (font (size 1.27 1.27)) (hide yes)))
  (property "Description" "" (at 173.99 63.5 0) (effects (font (size 1.27 1.27)) (hide yes)))
  (pin "1")
  (instances (project "CloverIMU_REV2" (path "" (reference "#PWR040") (unit 1)) (path "" (reference "#PWR0609") (unit 1)))))
 (symbol
  (lib_id "Device:R_Small")
  (at 57.15 143.51 0)
  (mirror y)
  (unit 1)
  (exclude_from_sim no)
  (in_bom yes)
  (on_board yes)
  (dnp no)
  (property "Reference" "R2" (at 54.61 142.24 0) (effects (font (size 1.27 1.27)) (justify left)))
  (property "Value" "47k" (at 54.61 144.78 0) (effects (font (size 1.27 1.27)) (justify left)))
  (property "Footprint" "Resistor_SMD:R_0402_1005Metric" (at 57.15 143.51 0) (effects (font (size 1.27 1.27)) (hide yes)))
  (property "Datasheet" "~" (at 57.15 143.51 0) (effects (font (size 1.27 1.27)) (hide yes)))
  (property "Description" "" (at 57.15 143.51 0) (effects (font (size 1.27 1.27)) (hide yes)))
  (property "LCSC" "C25792" (at 57.15 143.51 0) (effects (font (size 1.27 1.27)) (hide yes)))
  (pin "1")
  (pin "2")
  (instances (project "CloverIMU_REV2" (path "" (reference "R2") (unit 1)) (path "" (reference "R502") (unit 1)) (path "" (reference "R602") (unit 1)))))
 (symbol
  (lib_id "power:+3.3V")
  (at 90.17 45.72 0)
  (unit 1)
  (exclude_from_sim no)
  (in_bom yes)
  (on_board yes)
  (dnp no)
  (fields_autoplaced yes)
  (property "Reference" "#PWR040" (at 90.17 49.53 0) (effects (font (size 1.27 1.27)) (hide yes)))
  (property "Value" "+3.3V" (at 90.17 40.64 0) (effects (font (size 1.27 1.27))))
  (property "Footprint" "" (at 90.17 45.72 0) (effects (font (size 1.27 1.27)) (hide yes)))
  (property "Datasheet" "" (at 90.17 45.72 0) (effects (font (size 1.27 1.27)) (hide yes)))
  (property "Description" "" (at 90.17 45.72 0) (effects (font (size 1.27 1.27)) (hide yes)))
  (pin "1")
  (instances (project "CloverIMU_REV2" (path "" (reference "#PWR040") (unit 1)) (path "" (reference "#PWR0603") (unit 1)))))
 (symbol
  (lib_id "Device:C_Small")
  (at 121.92 134.62 0)
  (mirror y)
  (unit 1)
  (exclude_from_sim no)
  (in_bom yes)
  (on_board yes)
  (dnp no)
  (property "Reference" "C?" (at 119.38 133.35 0) (effects (font (size 1.27 1.27)) (justify left)))
  (property "Value" "100n" (at 119.38 135.89 0) (effects (font (size 1.27 1.27)) (justify left)))
  (property "Footprint" "Capacitor_SMD:C_0402_1005Metric" (at 121.92 134.62 0) (effects (font (size 1.27 1.27)) (hide yes)))
  (property "Datasheet" "~" (at 121.92 134.62 0) (effects (font (size 1.27 1.27)) (hide yes)))
  (property "Description" "" (at 121.92 134.62 0) (effects (font (size 1.27 1.27)) (hide yes)))
  (property "LCSC" "C1525" (at 121.92 134.62 0) (effects (font (size 1.27 1.27)) (hide yes)))
  (pin "1")
  (pin "2")
  (instances (project "CloverIMU_REV2" (path "" (reference "C?") (unit 1)) (path "" (reference "C602") (unit 1)))))
 (symbol
  (lib_id "power:+3.3V")
  (at 57.15 138.43 0)
  (unit 1)
  (exclude_from_sim no)
  (in_bom yes)
  (on_board yes)
  (dnp no)
  (fields_autoplaced yes)
  (property "Reference" "#PWR040" (at 57.15 142.24 0) (effects (font (size 1.27 1.27)) (hide yes)))
  (property "Value" "+3.3V" (at 57.15 133.35 0) (effects (font (size 1.27 1.27))))
  (property "Footprint" "" (at 57.15 138.43 0) (effects (font (size 1.27 1.27)) (hide yes)))
  (property "Datasheet" "" (at 57.15 138.43 0) (effects (font (size 1.27 1.27)) (hide yes)))
  (property "Description" "" (at 57.15 138.43 0) (effects (font (size 1.27 1.27)) (hide yes)))
  (pin "1")
  (instances (project "CloverIMU_REV2" (path "" (reference "#PWR040") (unit 1)) (path "" (reference "#PWR0602") (unit 1)))))
 (symbol
  (lib_id "Device:C_Small")
  (at 116.84 52.07 0)
  (mirror y)
  (unit 1)
  (exclude_from_sim no)
  (in_bom yes)
  (on_board yes)
  (dnp no)
  (property "Reference" "C?" (at 114.3 50.8 0) (effects (font (size 1.27 1.27)) (justify left)))
  (property "Value" "100n" (at 114.3 53.34 0) (effects (font (size 1.27 1.27)) (justify left)))
  (property "Footprint" "Capacitor_SMD:C_0402_1005Metric" (at 116.84 52.07 0) (effects (font (size 1.27 1.27)) (hide yes)))
  (property "Datasheet" "~" (at 116.84 52.07 0) (effects (font (size 1.27 1.27)) (hide yes)))
  (property "Description" "" (at 116.84 52.07 0) (effects (font (size 1.27 1.27)) (hide yes)))
  (property "LCSC" "C1525" (at 116.84 52.07 0) (effects (font (size 1.27 1.27)) (hide yes)))
  (pin "1")
  (pin "2")
  (instances (project "CloverIMU_REV2" (path "" (reference "C?") (unit 1)) (path "" (reference "C601") (unit 1)))))
 (symbol
  (lib_id "power:GND")
  (at 245.11 57.15 0)
  (unit 1)
  (exclude_from_sim no)
  (in_bom yes)
  (on_board yes)
  (dnp no)
  (fields_autoplaced yes)
  (property "Reference" "#PWR041" (at 245.11 63.5 0) (effects (font (size 1.27 1.27)) (hide yes)))
  (property "Value" "GND" (at 245.11 62.23 0) (effects (font (size 1.27 1.27))))
  (property "Footprint" "" (at 245.11 57.15 0) (effects (font (size 1.27 1.27)) (hide yes)))
  (property "Datasheet" "" (at 245.11 57.15 0) (effects (font (size 1.27 1.27)) (hide yes)))
  (property "Description" "" (at 245.11 57.15 0) (effects (font (size 1.27 1.27)) (hide yes)))
  (pin "1")
  (instances (project "CloverIMU_REV2" (path "" (reference "#PWR041") (unit 1)) (path "" (reference "#PWR0612") (unit 1)))))
 (symbol
  (lib_id "Device:R_Small")
  (at 173.99 68.58 0)
  (mirror y)
  (unit 1)
  (exclude_from_sim no)
  (in_bom yes)
  (on_board yes)
  (dnp no)
  (property "Reference" "R2" (at 171.45 67.31 0) (effects (font (size 1.27 1.27)) (justify left)))
  (property "Value" "47k" (at 171.45 69.85 0) (effects (font (size 1.27 1.27)) (justify left)))
  (property "Footprint" "Resistor_SMD:R_0402_1005Metric" (at 173.99 68.58 0) (effects (font (size 1.27 1.27)) (hide yes)))
  (property "Datasheet" "~" (at 173.99 68.58 0) (effects (font (size 1.27 1.27)) (hide yes)))
  (property "Description" "" (at 173.99 68.58 0) (effects (font (size 1.27 1.27)) (hide yes)))
  (property "LCSC" "C25792" (at 173.99 68.58 0) (effects (font (size 1.27 1.27)) (hide yes)))
  (pin "1")
  (pin "2")
  (instances (project "CloverIMU_REV2" (path "" (reference "R2") (unit 1)) (path "" (reference "R502") (unit 1)) (path "" (reference "R603") (unit 1)))))
 (symbol
  (lib_id "power:GND")
  (at 95.25 157.48 0)
  (unit 1)
  (exclude_from_sim no)
  (in_bom yes)
  (on_board yes)
  (dnp no)
  (fields_autoplaced yes)
  (property "Reference" "#PWR0606" (at 95.25 163.83 0) (effects (font (size 1.27 1.27)) (hide yes)))
  (property "Value" "GND" (at 95.25 162.56 0) (effects (font (size 1.27 1.27))))
  (property "Footprint" "" (at 95.25 157.48 0) (effects (font (size 1.27 1.27)) (hide yes)))
  (property "Datasheet" "" (at 95.25 157.48 0) (effects (font (size 1.27 1.27)) (hide yes)))
  (property "Description" "" (at 95.25 157.48 0) (effects (font (size 1.27 1.27)) (hide yes)))
  (pin "1")
  (instances (project "CloverIMU_REV2" (path "" (reference "#PWR0606") (unit 1)))))
 (symbol
  (lib_id "Sensor_Motion:LSM6DS3")
  (at 208.28 67.31 0)
  (unit 1)
  (exclude_from_sim no)
  (in_bom yes)
  (on_board yes)
  (dnp no)
  (property "Reference" "U?" (at 189.23 49.53 0) (effects (font (size 1.27 1.27)) (justify left)))
  (property "Value" "IIS3DWBTR" (at 189.23 52.07 0) (effects (font (size 1.27 1.27)) (justify left)))
  (property "Footprint" "Package_LGA:LGA-14_3x2.5mm_P0.5mm_LayoutBorder3x4y" (at 198.12 85.09 0) (effects (font (size 1.27 1.27)) (justify left) (hide yes)))
  (property "Datasheet" "https://www.st.com/content/ccc/resource/technical/document/datasheet/group3/14/0e/2b/1d/77/d0/46/f6/DM00501492/files/DM00501492.pdf/jcr:content/translations/en.DM00501492.pdf" (at 210.82 83.82 0) (effects (font (size 1.27 1.27)) (hide yes)))
  (property "Description" "" (at 208.28 67.31 0) (effects (font (size 1.27 1.27)) (hide yes)))
  (property "LCSC" "C717702" (at 208.28 67.31 0) (effects (font (size 1.27 1.27)) (hide yes)))
  (pin "1")
  (pin "10")
  (pin "11")
  (pin "12")
  (pin "13")
  (pin "14")
  (pin "2")
  (pin "3")
  (pin "4")
  (pin "5")
  (pin "6")
  (pin "7")
  (pin "8")
  (pin "9")
  (instances (project "CloverIMU_REV2" (path "" (reference "U?") (unit 1)) (path "" (reference "U603") (unit 1)))))
 (symbol
  (lib_id "Device:R_Small")
  (at 54.61 68.58 0)
  (mirror y)
  (unit 1)
  (exclude_from_sim no)
  (in_bom yes)
  (on_board yes)
  (dnp no)
  (property "Reference" "R2" (at 52.07 67.31 0) (effects (font (size 1.27 1.27)) (justify left)))
  (property "Value" "47k" (at 52.07 69.85 0) (effects (font (size 1.27 1.27)) (justify left)))
  (property "Footprint" "Resistor_SMD:R_0402_1005Metric" (at 54.61 68.58 0) (effects (font (size 1.27 1.27)) (hide yes)))
  (property "Datasheet" "~" (at 54.61 68.58 0) (effects (font (size 1.27 1.27)) (hide yes)))
  (property "Description" "" (at 54.61 68.58 0) (effects (font (size 1.27 1.27)) (hide yes)))
  (property "LCSC" "C25792" (at 54.61 68.58 0) (effects (font (size 1.27 1.27)) (hide yes)))
  (pin "1")
  (pin "2")
  (instances (project "CloverIMU_REV2" (path "" (reference "R2") (unit 1)) (path "" (reference "R502") (unit 1)) (path "" (reference "R601") (unit 1)))))
 (symbol
  (lib_id "power:GND")
  (at 208.28 82.55 0)
  (unit 1)
  (exclude_from_sim no)
  (in_bom yes)
  (on_board yes)
  (dnp no)
  (fields_autoplaced yes)
  (property "Reference" "#PWR039" (at 208.28 88.9 0) (effects (font (size 1.27 1.27)) (hide yes)))
  (property "Value" "GND" (at 208.28 87.63 0) (effects (font (size 1.27 1.27))))
  (property "Footprint" "" (at 208.28 82.55 0) (effects (font (size 1.27 1.27)) (hide yes)))
  (property "Datasheet" "" (at 208.28 82.55 0) (effects (font (size 1.27 1.27)) (hide yes)))
  (property "Description" "" (at 208.28 82.55 0) (effects (font (size 1.27 1.27)) (hide yes)))
  (pin "1")
  (instances (project "CloverIMU_REV2" (path "" (reference "#PWR039") (unit 1)) (path "" (reference "#PWR0611") (unit 1)))))
 (symbol
  (lib_id "power:+3.3V")
  (at 95.25 128.27 0)
  (unit 1)
  (exclude_from_sim no)
  (in_bom yes)
  (on_board yes)
  (dnp no)
  (fields_autoplaced yes)
  (property "Reference" "#PWR040" (at 95.25 132.08 0) (effects (font (size 1.27 1.27)) (hide yes)))
  (property "Value" "+3.3V" (at 95.25 123.19 0) (effects (font (size 1.27 1.27))))
  (property "Footprint" "" (at 95.25 128.27 0) (effects (font (size 1.27 1.27)) (hide yes)))
  (property "Datasheet" "" (at 95.25 128.27 0) (effects (font (size 1.27 1.27)) (hide yes)))
  (property "Description" "" (at 95.25 128.27 0) (effects (font (size 1.27 1.27)) (hide yes)))
  (pin "1")
  (instances (project "CloverIMU_REV2" (path "" (reference "#PWR040") (unit 1)) (path "" (reference "#PWR0605") (unit 1))))))
